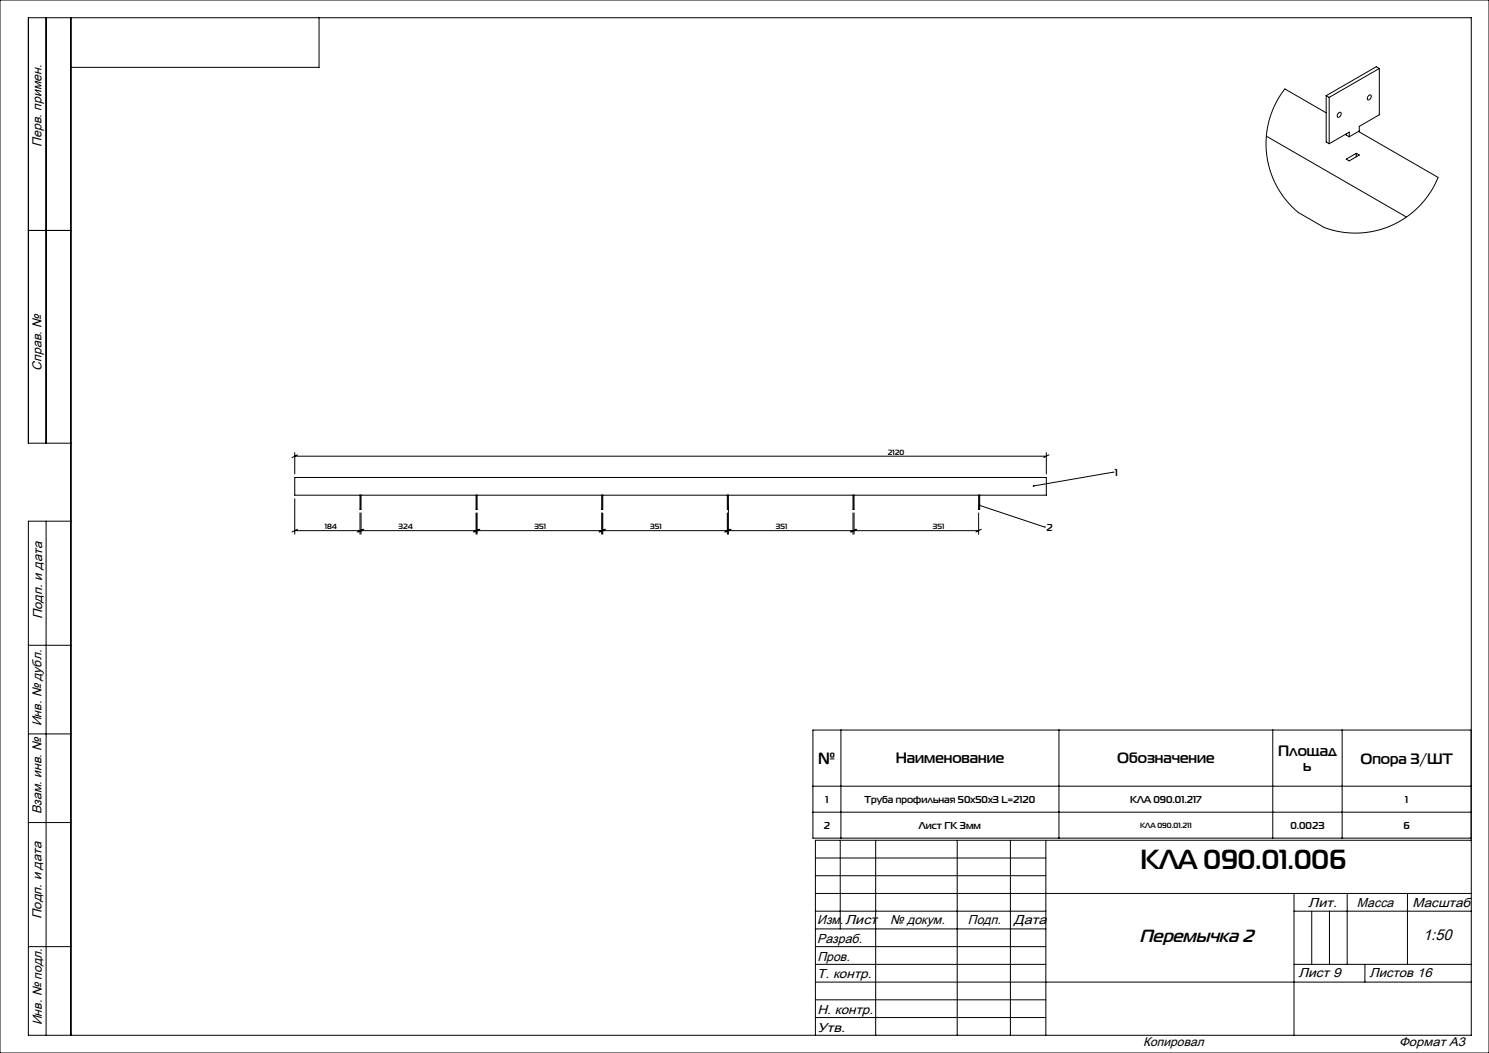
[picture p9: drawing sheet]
<svg xmlns="http://www.w3.org/2000/svg" width="420mm" height="297mm" viewBox="0 0 420 297" stroke-linecap="round" stroke-linejoin="round" font-family="sans-serif">
<g fill="none" stroke="#000" stroke-width=".28">
<path d="M0 0h420v297h-420zM13 5v120M20 5v287M90 5v14h-70M389.1 19.3v13.1l-5.7 3.2v1.3l-2.8 1.7M389.1 19.3l-14.2 8.2M389.1 19.3l-.9-.5-14.1 8.2M357.2 38.4l39.5 22.8M374.1 31.8l-11.7-6.7-2.4 3.8-1.8 4.2-.9 4.5-.1 4.5 .5 3.9 1.2 3.8 1.7 3.6 2.3 3.2 3.3 3.3 7.3 4.3 2.6 .8 4.4 .7 4.5-.1 4.5-.9 4.1-1.6 3.9-2.4 3.3-3.1 2.8-3.5 2-4.1-22.4-12.9M374.1 27v13.1l.8 .4M374.1 27l.8 .5M374.9 27.5v13"/>
<path d="M377.5 31.9l.5-.3a.75 .75 0 0 1 .1 1 .75 .75 0 0 1-.9 .3v-.5zM379.7 37.8v.3l.9 .5M380.6 38.6v-1.3l-5.7 3.2M386 27l.5-.3a.75 .75 0 0 1 .1 1 .75 .75 0 0 1-.9 .3v-.5zM379.7 44.9l2.9-1.7 .8 .5-2.8 1.7zM382.6 43.2v1M8 65h12M20 125h-12v-120h407v287h-407v-145h12M83.1 134.7h212v5h-212zM83.1 127.7v6M83.1 128.7h212M83.9 128.3l-1.5 .8"/>
<path d="M101.5 139.7v4h.3v-4M134.3 139.7v4h.3v-4M169.7 139.7v4h.3v-4M205.2 139.7v4h.3M205.5 139.7v11M240.6 139.7v4h.3v-4M276 139.7v4h.3v-4M295.1 127.7v6M295.9 128.3l-1.5 .8M313.9 133.2h.1M313.9 133.2l-22.4 3.9M13 147v145"/>
<path d="M83.1 140.7v10M83.1 149.7h18.4M83.9 149.3l-1.5 .8M101.5 144.7v6M101.8 144.7v6M101.8 149.7h32.5M102.3 149.3l-1.5 .8M102.6 149.3l-1.5 .8M134.3 144.7v6M134.6 144.7v6M134.6 149.7h35.1M135 149.3l-1.5 .8"/>
<path d="M135.3 149.3l-1.5 .8M169.7 144.7v6M170 144.7v6M170 149.7h35.2M170.5 149.3l-1.5 .8M170.8 149.3l-1.5 .8M205.2 144.7v6M205.5 149.7h35.1M205.9 149.3l-1.5 .8M206.2 149.3l-1.5 .8M240.6 144.7v6M240.9 144.7v6"/>
<path d="M240.9 149.7h35.1M241.4 149.3l-1.6 .8M241.7 149.3l-1.6 .8M276 144.7v6M276.3 142.5l18.3 6.1M276.8 149.3l-1.5 .8M294.6 148.6h.1M8 182h12M8 207h12M229.3 205.9h185.6v30.5h-185.6zM237.2 205.9v30.5M298.7 205.9v30.5"/>
<path d="M359 205.9v30.5M378.6 205.9v30.5M8 232h12M229.3 221.8h185.6M229.3 229.1h185.6M237 237v25M247 237v55M270 237v55M285 237v55M295 237v55M415 237h-185v55M230 242h65"/>
<path d="M230 247h65M230 252h185M230 257h65M365 252v40M365 257h50M370 257v15M375 257v15M380 252v20M397 252v20M8 267h12M230 267h65M230 272h65"/>
<path d="M230 277h185M230 262h65M365 272h50M385 272v5M230 282h65M230 287h65"/>
</g>
<path d="M291.3 136.9v.2h.2h-.2a.25 .25 0 0 0 .3 .2 .25 .25 0 0 0 .1-.4 .25 .25 0 0 0-.4 0zM276.1 142.3l.2 .2-.3-.1a.25 .25 0 0 0 .3 .4 .25 .25 0 0 0 .2-.4 .25 .25 0 0 0-.4-.1z" fill="#000"/>
<text font-size="7.8" x="321.7" y="245">КЛА 090.01.006</text>
<text font-size="5.1" x="321.4" y="265.7">Перемычка 2</text>
<text font-size="4.6" x="230.8" y="215.4">№</text>
<text font-size="4.4" x="401.4" y="265.1">1:50</text>
<g font-size="4.2">
<text x="252.7" y="215.3">Наименование</text>
<text x="315.1" y="215.3">Обозначение</text>
<text x="360.5" y="213.3">Площад</text>
<text x="383.7" y="215.4">Опора 3/ШТ</text>
<text x="367.6" y="217.6">ь</text>
</g>
<g font-size="3.7">
<text x="11.7" y="41.4" transform="rotate(-90 11.7 41.4)">Перв. примен.</text>
<text x="11.7" y="104.5" transform="rotate(-90 11.7 104.5)">Справ. №</text>
<text x="11.9" y="174.7" transform="rotate(-90 11.9 174.7)">Подп. и дата</text>
<text x="11.7" y="204.9" transform="rotate(-90 11.7 204.9)">Инв. № дубл.</text>
<text x="11.7" y="229.6" transform="rotate(-90 11.7 229.6)">Взам. инв. №</text>
<text x="369" y="255.7">Лит.</text>
<text x="382.8" y="255.7">Масса</text>
<text x="398.4" y="255.8">Масштаб</text>
<text x="11.7" y="259.2" transform="rotate(-90 11.7 259.2)">Подп. и дата</text>
<text x="230.5" y="260.7">Изм.</text>
<text x="238.4" y="260.6">Лист</text>
<text x="251.1" y="260.6">№ докум.</text>
<text x="273" y="260.6">Подп.</text>
<text x="286" y="260.6">Дата</text>
<text x="230.5" y="265.9">Разраб.</text>
<text x="230.5" y="276">Т. контр.</text>
<text x="230.6" y="271">Пров.</text>
<text x="366.2" y="275.5">Лист 9</text>
<text x="386.3" y="275.5">Листов 16</text>
<text x="230.6" y="285.9">Н. контр.</text>
<text x="11.8" y="289.2" transform="rotate(-90 11.8 289.2)">Инв. № подл.</text>
<text x="230.6" y="291">Утв.</text>
</g>
<g font-size="3.6">
<text x="322.5" y="295">Копировал</text>
<text x="394.6" y="295">Формат А3</text>
</g>
<g font-size="2.8">
<text x="314.4" y="134.3">1</text>
<text x="295.1" y="149.8">2</text>
<text x="232.8" y="226.5">1</text>
<text x="243.9" y="226.5">Труба профильная 50х50х3 L=2120</text>
<text x="318.8" y="226.5">КЛА 090.01.217</text>
<text x="396.3" y="226.5">1</text>
<text x="232.4" y="233.8">2</text>
<text x="259.2" y="233.8">Лист ГК 3мм</text>
<text x="364" y="233.8">0.0023</text>
<text x="395.9" y="233.8">6</text>
</g>
<g font-size="2.1">
<text x="250.4" y="128.3">2120</text>
<text x="91.6" y="149.3">184</text>
<text x="112.4" y="149.3">324</text>
<text x="150.8" y="149.3">351</text>
<text x="183.4" y="149.3">351</text>
<text x="218.8" y="149.3">351</text>
<text x="263.2" y="149.3">351</text>
<text x="321.6" y="233.6">КЛА 090.01.211</text>
</g>
</svg>
